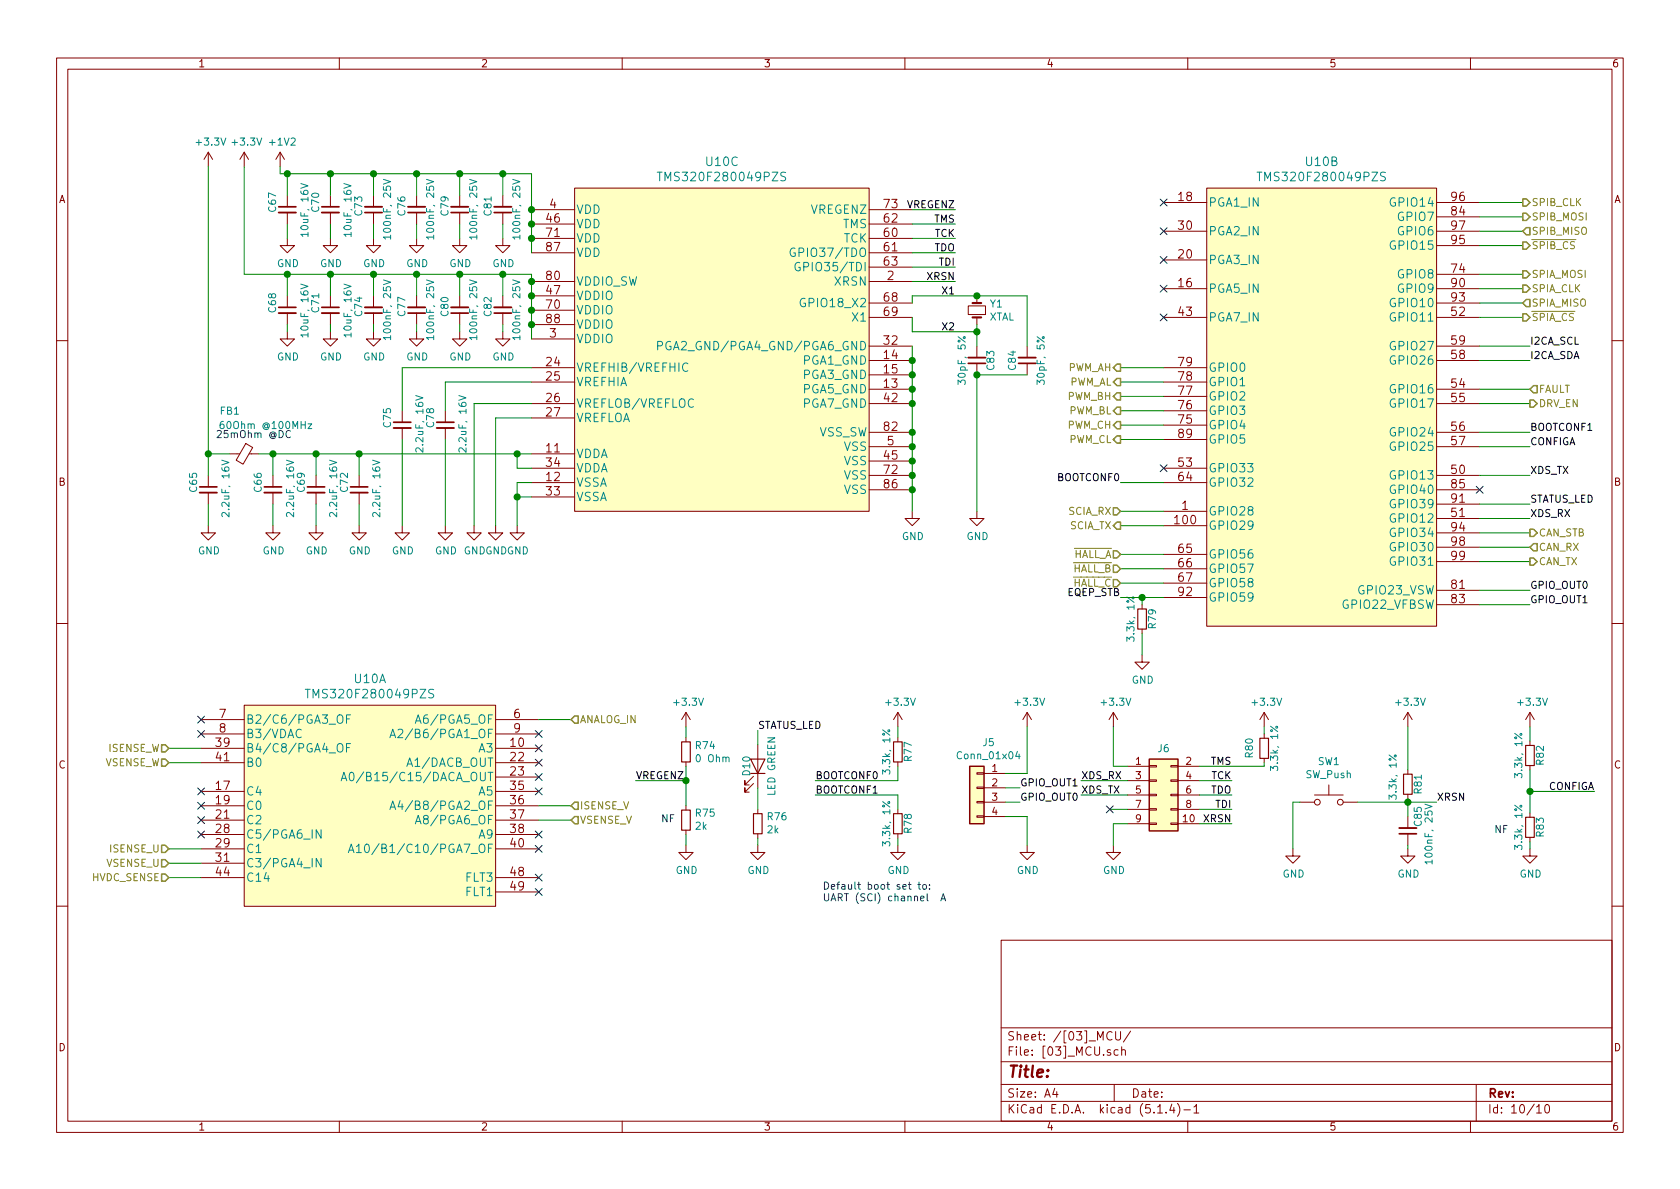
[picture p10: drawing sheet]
EESchema Schematic File Version 4
LIBS:FER_ESC_v2r1-cache
EELAYER 30 0
EELAYER END
$Descr A4 11693 8268
encoding utf-8
Sheet 10 10
Title ""
Date ""
Rev ""
Comp ""
Comment1 ""
Comment2 ""
Comment3 ""
Comment4 ""
$EndDescr
$Comp
L Connector_Generic:Conn_02x05_Odd_Even J6
U 1 1
P 8050 5525
F 0 "J6" H 8100 5850 50  0000 C CNN
F 1 "Conn_02x05_Odd_Even" H 8175 5850 50  0001 C CNN
F 2 "Connector_PinHeader_2.54mm:PinHeader_2x05_P2.54mm_Vertical" H 8050 5525 50  0001 C CNN
F 3 "~" H 8050 5525 50  0001 C CNN
F 4 "87914-1026" H 8050 5525 50  0001 C CNN "Manufacturer Part Number"
	1    8050 5525
	1    0    0    -1  
$EndComp
Wire Wire Line
	7850 5425 7525 5425
Wire Wire Line
	7850 5625 7725 5625
Wire Wire Line
	7850 5725 7750 5725
NoConn ~ 7725 5625
$Comp
L power:GND #PWR0187
U 1 1
P 7750 5875
F 0 "#PWR0187" H 7750 5625 50  0001 C CNN
F 1 "GND" H 7755 5702 50  0000 C CNN
F 2 "" H 7750 5875 50  0001 C CNN
F 3 "" H 7750 5875 50  0001 C CNN
	1    7750 5875
	1    0    0    -1  
$EndComp
Wire Wire Line
	7750 5875 7750 5725
$Comp
L Switch:SW_Push SW1
U 1 1
P 9250 5575
F 0 "SW1" H 9250 5860 50  0000 C CNN
F 1 "SW_Push" H 9250 5769 50  0000 C CNN
F 2 "Button_Switch_SMD:SW_Push_SPST_NO_Alps_SKRK" H 9250 5775 50  0001 C CNN
F 3 "~" H 9250 5775 50  0001 C CNN
F 4 "SKRKAEE020" H 9250 5575 50  0001 C CNN "Manufacturer Part Number"
	1    9250 5575
	1    0    0    -1  
$EndComp
$Comp
L Device:R_Small R81
U 1 1
P 9800 5450
F 0 "R81" V 9725 5450 50  0000 C CNN
F 1 "3.3k, 1%" V 9900 5400 50  0000 C CNN
F 2 "Resistor_SMD:R_0603_1608Metric" H 9800 5450 50  0001 C CNN
F 3 "~" H 9800 5450 50  0001 C CNN
F 4 "" V 9800 5450 50  0001 C CNN "Manufacture Part Number"
F 5 "CR0603-FX-3301ELF" H 9800 5450 50  0001 C CNN "Manufacturer Part Number"
	1    9800 5450
	-1   0    0    1   
$EndComp
$Comp
L Device:C_Small C85
U 1 1
P 9800 5775
F 0 "C85" V 9725 5675 50  0000 C CNN
F 1 "100nF, 25V" V 9650 5800 50  0000 C CNN
F 2 "Capacitor_SMD:C_0603_1608Metric" H 9800 5775 50  0001 C CNN
F 3 "" H 9800 5775 50  0001 C CNN
F 4 "" V 9800 5775 50  0001 C CNN "Manufacture Part Number"
F 5 "C0603C104Z3VACTU" H 9800 5775 50  0001 C CNN "Manufacturer Part Number"
	1    9800 5775
	-1   0    0    1   
$EndComp
Wire Wire Line
	9450 5575 9800 5575
Wire Wire Line
	9800 5575 9800 5550
Wire Wire Line
	9800 5675 9800 5575
Connection ~ 9800 5575
$Comp
L power:GND #PWR0192
U 1 1
P 9800 5900
F 0 "#PWR0192" H 9800 5650 50  0001 C CNN
F 1 "GND" H 9805 5727 50  0000 C CNN
F 2 "" H 9800 5900 50  0001 C CNN
F 3 "" H 9800 5900 50  0001 C CNN
	1    9800 5900
	1    0    0    -1  
$EndComp
Wire Wire Line
	9800 5875 9800 5900
$Comp
L power:GND #PWR0190
U 1 1
P 9000 5900
F 0 "#PWR0190" H 9000 5650 50  0001 C CNN
F 1 "GND" H 9005 5727 50  0000 C CNN
F 2 "" H 9000 5900 50  0001 C CNN
F 3 "" H 9000 5900 50  0001 C CNN
	1    9000 5900
	1    0    0    -1  
$EndComp
Wire Wire Line
	9000 5900 9000 5575
Wire Wire Line
	9000 5575 9050 5575
$Comp
L power:+3.3V #PWR0191
U 1 1
P 9800 5050
F 0 "#PWR0191" H 9800 4900 50  0001 C CNN
F 1 "+3.3V" H 9815 5223 50  0000 C CNN
F 2 "" H 9800 5050 50  0001 C CNN
F 3 "" H 9800 5050 50  0001 C CNN
	1    9800 5050
	1    0    0    -1  
$EndComp
Wire Wire Line
	9800 5050 9800 5350
Wire Wire Line
	9800 5575 10000 5575
Text Label 10000 5575 0    50   ~ 0
XRSN
$Comp
L power:+3.3V #PWR0186
U 1 1
P 7750 5050
F 0 "#PWR0186" H 7750 4900 50  0001 C CNN
F 1 "+3.3V" H 7765 5223 50  0000 C CNN
F 2 "" H 7750 5050 50  0001 C CNN
F 3 "" H 7750 5050 50  0001 C CNN
	1    7750 5050
	1    0    0    -1  
$EndComp
Wire Wire Line
	7750 5325 7750 5050
Wire Wire Line
	7750 5325 7850 5325
Text HLabel 7800 2550 0    50   Output ~ 0
PWM_AH
Wire Wire Line
	8100 2550 7800 2550
Text HLabel 7800 2650 0    50   Output ~ 0
PWM_AL
Wire Wire Line
	7800 2650 8100 2650
Text HLabel 7800 2850 0    50   Output ~ 0
PWM_BL
Text HLabel 7800 2750 0    50   Output ~ 0
PWM_BH
Text HLabel 7800 2950 0    50   Output ~ 0
PWM_CH
Text HLabel 7800 3050 0    50   Output ~ 0
PWM_CL
Text HLabel 10600 1900 2    50   Output ~ 0
SPIA_MOSI
Text HLabel 10600 2100 2    50   Input ~ 0
SPIA_MISO
Wire Wire Line
	10300 1900 10600 1900
Wire Wire Line
	10600 2000 10300 2000
Text HLabel 10600 2000 2    50   Output ~ 0
SPIA_CLK
Wire Wire Line
	10300 2200 10600 2200
Text HLabel 7800 3650 0    50   Output ~ 0
SCIA_TX
Wire Wire Line
	7800 3650 8100 3650
Text HLabel 7800 3550 0    50   Input ~ 0
SCIA_RX
Text HLabel 10650 3800 2    50   Input ~ 0
CAN_RX
Text HLabel 10650 3900 2    50   Output ~ 0
CAN_TX
Wire Wire Line
	8100 2850 7800 2850
Wire Wire Line
	8100 2750 7800 2750
Wire Wire Line
	10600 2100 10300 2100
Wire Wire Line
	7800 3550 8100 3550
Text HLabel 10650 3700 2    50   Output ~ 0
CAN_STB
Wire Wire Line
	10650 3700 10300 3700
Text HLabel 3975 5700 2    50   Input ~ 0
VSENSE_V
Text HLabel 1175 6100 0    50   Input ~ 0
HVDC_SENSE
Text HLabel 10650 2800 2    50   Output ~ 0
DRV_EN
Wire Wire Line
	10650 2800 10300 2800
Wire Wire Line
	1175 5300 1400 5300
Text HLabel 7800 3950 0    50   Input ~ 0
~HALL_B
Text HLabel 7800 4050 0    50   Input ~ 0
~HALL_C
Text HLabel 10650 2700 2    50   Input ~ 0
FAULT
Text Label 8575 5325 2    50   ~ 0
TMS
Text Label 8575 5425 2    50   ~ 0
TCK
Text Label 8575 5525 2    50   ~ 0
TDO
Text Label 8575 5625 2    50   ~ 0
TDI
Text Label 8575 5725 2    50   ~ 0
XRSN
Wire Wire Line
	8575 5525 8350 5525
Wire Wire Line
	8350 5425 8575 5425
Wire Wire Line
	8575 5625 8350 5625
Wire Wire Line
	8575 5725 8350 5725
Text Label 7525 5425 0    50   ~ 0
XDS_RX
Text Label 7525 5525 0    50   ~ 0
XDS_TX
Wire Wire Line
	7525 5525 7850 5525
Wire Wire Line
	10650 2700 10300 2700
Wire Wire Line
	8100 3950 7800 3950
Wire Wire Line
	8100 4050 7800 4050
Wire Wire Line
	10650 3100 10300 3100
$Comp
L power:+3.3V #PWR0193
U 1 1
P 10650 5050
F 0 "#PWR0193" H 10650 4900 50  0001 C CNN
F 1 "+3.3V" H 10665 5223 50  0000 C CNN
F 2 "" H 10650 5050 50  0001 C CNN
F 3 "" H 10650 5050 50  0001 C CNN
	1    10650 5050
	1    0    0    -1  
$EndComp
$Comp
L Device:R_Small R82
U 1 1
P 10650 5250
F 0 "R82" V 10575 5250 50  0000 C CNN
F 1 "3.3k, 1%" V 10725 5250 50  0000 C CNN
F 2 "Resistor_SMD:R_0603_1608Metric" H 10650 5250 50  0001 C CNN
F 3 "~" H 10650 5250 50  0001 C CNN
F 4 "" V 10650 5250 50  0001 C CNN "Manufacture Part Number"
F 5 "CR0603-FX-3301ELF" H 10650 5250 50  0001 C CNN "Manufacturer Part Number"
	1    10650 5250
	-1   0    0    1   
$EndComp
$Comp
L Device:R_Small R83
U 1 1
P 10650 5750
F 0 "R83" V 10575 5750 50  0000 C CNN
F 1 "3.3k, 1%" V 10725 5750 50  0000 C CNN
F 2 "Resistor_SMD:R_0603_1608Metric" H 10650 5750 50  0001 C CNN
F 3 "~" H 10650 5750 50  0001 C CNN
F 4 "" V 10650 5750 50  0001 C CNN "Manufacture Part Number"
F 5 "CR0603-FX-3301ELF" H 10650 5750 50  0001 C CNN "Manufacturer Part Number"
	1    10650 5750
	-1   0    0    1   
$EndComp
$Comp
L power:GND #PWR0194
U 1 1
P 10650 5900
F 0 "#PWR0194" H 10650 5650 50  0001 C CNN
F 1 "GND" H 10655 5727 50  0000 C CNN
F 2 "" H 10650 5900 50  0001 C CNN
F 3 "" H 10650 5900 50  0001 C CNN
	1    10650 5900
	1    0    0    -1  
$EndComp
Wire Wire Line
	10650 5900 10650 5850
Wire Wire Line
	10650 5650 10650 5500
Wire Wire Line
	10650 5150 10650 5050
Text Label 10650 3100 0    50   ~ 0
CONFIGA
Wire Wire Line
	7800 3850 8100 3850
Text HLabel 7800 3850 0    50   Input ~ 0
~HALL_A
Text HLabel 10600 1500 2    50   Output ~ 0
SPIB_MOSI
Text HLabel 10600 1600 2    50   Input ~ 0
SPIB_MISO
Text HLabel 10600 1400 2    50   Output ~ 0
SPIB_CLK
Wire Wire Line
	1175 6000 1400 6000
Wire Wire Line
	1175 5200 1400 5200
Wire Wire Line
	3975 5700 3750 5700
Text HLabel 1175 5200 0    50   Input ~ 0
ISENSE_W
Text HLabel 3975 5600 2    50   Input ~ 0
ISENSE_V
Wire Wire Line
	10600 1400 10300 1400
Wire Wire Line
	10300 1500 10600 1500
Wire Wire Line
	10600 1600 10300 1600
Wire Wire Line
	10300 1700 10600 1700
Wire Wire Line
	1175 5900 1400 5900
Text HLabel 1175 5300 0    50   Input ~ 0
VSENSE_W
Wire Wire Line
	3975 5600 3750 5600
Text Label 10650 2400 0    50   ~ 0
I2CA_SCL
Text Label 10650 2500 0    50   ~ 0
I2CA_SDA
Wire Wire Line
	10650 2400 10300 2400
Wire Wire Line
	10300 2500 10650 2500
NoConn ~ 10300 3400
NoConn ~ 8100 1400
NoConn ~ 8100 1600
NoConn ~ 8100 1800
NoConn ~ 8100 2000
NoConn ~ 8100 2200
$Comp
L Device:R_Small R79
U 1 1
P 7950 4300
F 0 "R79" V 7875 4300 50  0000 C CNN
F 1 "3.3k, 1%" V 8025 4300 50  0000 C CNN
F 2 "Resistor_SMD:R_0603_1608Metric" H 7950 4300 50  0001 C CNN
F 3 "~" H 7950 4300 50  0001 C CNN
F 4 "" V 7950 4300 50  0001 C CNN "Manufacture Part Number"
F 5 "CR0603-FX-3301ELF" H 7950 4300 50  0001 C CNN "Manufacturer Part Number"
	1    7950 4300
	-1   0    0    1   
$EndComp
Wire Wire Line
	8100 4150 7950 4150
$Comp
L power:GND #PWR0188
U 1 1
P 7950 4550
F 0 "#PWR0188" H 7950 4300 50  0001 C CNN
F 1 "GND" H 7955 4377 50  0000 C CNN
F 2 "" H 7950 4550 50  0001 C CNN
F 3 "" H 7950 4550 50  0001 C CNN
	1    7950 4550
	1    0    0    -1  
$EndComp
Wire Wire Line
	7950 4400 7950 4550
Wire Wire Line
	7950 4200 7950 4150
Connection ~ 7950 4150
Wire Wire Line
	7950 4150 7800 4150
NoConn ~ 1400 5000
NoConn ~ 1400 5100
NoConn ~ 1400 5500
NoConn ~ 1400 5600
NoConn ~ 1400 5700
NoConn ~ 1400 5800
NoConn ~ 3750 5100
NoConn ~ 3750 5200
NoConn ~ 3750 5300
NoConn ~ 3750 5400
NoConn ~ 3750 5500
NoConn ~ 3750 5800
NoConn ~ 3750 6100
NoConn ~ 3750 6200
Wire Wire Line
	3600 3450 3600 3650
Connection ~ 3600 3450
Wire Wire Line
	3700 3450 3600 3450
Wire Wire Line
	3600 3350 3600 3450
Wire Wire Line
	3700 3350 3600 3350
$Comp
L power:+1V2 #PWR0157
U 1 1
P 1950 1150
F 0 "#PWR0157" H 1950 1000 50  0001 C CNN
F 1 "+1V2" H 1965 1323 50  0000 C CNN
F 2 "" H 1950 1150 50  0001 C CNN
F 3 "" H 1950 1150 50  0001 C CNN
	1    1950 1150
	1    0    0    -1  
$EndComp
$Comp
L power:GND #PWR0176
U 1 1
P 3600 3650
F 0 "#PWR0176" H 3600 3400 50  0001 C CNN
F 1 "GND" H 3605 3477 50  0000 C CNN
F 2 "" H 3600 3650 50  0001 C CNN
F 3 "" H 3600 3650 50  0001 C CNN
	1    3600 3650
	1    0    0    -1  
$EndComp
$Comp
L power:+3.3V #PWR0155
U 1 1
P 1700 1150
F 0 "#PWR0155" H 1700 1000 50  0001 C CNN
F 1 "+3.3V" H 1715 1323 50  0000 C CNN
F 2 "" H 1700 1150 50  0001 C CNN
F 3 "" H 1700 1150 50  0001 C CNN
	1    1700 1150
	1    0    0    -1  
$EndComp
$Comp
L power:GND #PWR0158
U 1 1
P 2000 1650
F 0 "#PWR0158" H 2000 1400 50  0001 C CNN
F 1 "GND" H 2005 1477 50  0000 C CNN
F 2 "" H 2000 1650 50  0001 C CNN
F 3 "" H 2000 1650 50  0001 C CNN
	1    2000 1650
	1    0    0    -1  
$EndComp
$Comp
L Device:C_Small C76
U 1 1
P 2900 1450
F 0 "C76" V 3000 1425 50  0000 C CNN
F 1 "100nF, 25V" V 2800 1450 50  0000 C CNN
F 2 "Capacitor_SMD:C_0603_1608Metric" H 2900 1450 50  0001 C CNN
F 3 "" H 2900 1450 50  0001 C CNN
F 4 "" V 2900 1450 50  0001 C CNN "Manufacture Part Number"
F 5 "C0603C104Z3VACTU" H 2900 1450 50  0001 C CNN "Manufacturer Part Number"
	1    2900 1450
	-1   0    0    1   
$EndComp
$Comp
L Device:C_Small C73
U 1 1
P 2600 1450
F 0 "C73" V 2700 1425 50  0000 C CNN
F 1 "100nF, 25V" V 2500 1450 50  0000 C CNN
F 2 "Capacitor_SMD:C_0603_1608Metric" H 2600 1450 50  0001 C CNN
F 3 "" H 2600 1450 50  0001 C CNN
F 4 "" V 2600 1450 50  0001 C CNN "Manufacture Part Number"
F 5 "C0603C104Z3VACTU" H 2600 1450 50  0001 C CNN "Manufacturer Part Number"
	1    2600 1450
	-1   0    0    1   
$EndComp
$Comp
L power:GND #PWR0182
U 1 1
P 6350 3550
F 0 "#PWR0182" H 6350 3300 50  0001 C CNN
F 1 "GND" H 6355 3377 50  0000 C CNN
F 2 "" H 6350 3550 50  0001 C CNN
F 3 "" H 6350 3550 50  0001 C CNN
	1    6350 3550
	1    0    0    -1  
$EndComp
Text Label 6550 2300 0    50   ~ 0
X2
Text Label 6550 2050 0    50   ~ 0
X1
Wire Wire Line
	6800 2050 7150 2050
Wire Wire Line
	6350 2300 6350 2200
Wire Wire Line
	6350 2100 6350 2050
$Comp
L Device:C_Small C84
U 1 1
P 7150 2500
F 0 "C84" V 7250 2500 50  0000 C CNN
F 1 "30pF, 5%" V 7050 2500 50  0000 C CNN
F 2 "Capacitor_SMD:C_0402_1005Metric" H 7150 2500 50  0001 C CNN
F 3 "" H 7150 2500 50  0001 C CNN
F 4 "" V 7150 2500 50  0001 C CNN "Manufacture Part Number"
F 5 "AC0402JRNPO9BN300" H 7150 2500 50  0001 C CNN "Manufacturer Part Number"
	1    7150 2500
	-1   0    0    1   
$EndComp
Text Label 11100 5500 2    50   ~ 0
CONFIGA
Wire Wire Line
	6650 1650 6350 1650
Wire Wire Line
	6350 1750 6650 1750
Wire Wire Line
	6650 1550 6350 1550
Wire Wire Line
	6350 1850 6650 1850
Wire Wire Line
	6650 1950 6350 1950
$Comp
L Device:Crystal_Small Y1
U 1 1
P 6800 2150
F 0 "Y1" V 6754 2238 50  0000 L CNN
F 1 "XTAL" V 6845 2238 50  0000 L CNN
F 2 "Crystal:Crystal_SMD_ECS_CSM3X-2Pin_7.6x4.1mm" H 6800 2150 50  0001 C CNN
F 3 "" H 6800 2150 50  0001 C CNN
F 4 "ABLS7M-20.000MHZ-B-2-T" V 6800 2150 50  0001 C CNN "Manufacturer Part Number"
	1    6800 2150
	0    1    1    0   
$EndComp
Text Label 6650 1950 2    50   ~ 0
XRSN
Text Label 6650 1550 2    50   ~ 0
TMS
Text Label 6650 1850 2    50   ~ 0
TDI
Text Label 6650 1750 2    50   ~ 0
TDO
Text Label 6650 1650 2    50   ~ 0
TCK
$Comp
L Device:C_Small C83
U 1 1
P 6800 2500
F 0 "C83" V 6700 2500 50  0000 C CNN
F 1 "30pF, 5%" V 6900 2500 50  0000 C CNN
F 2 "Capacitor_SMD:C_0402_1005Metric" H 6800 2500 50  0001 C CNN
F 3 "" H 6800 2500 50  0001 C CNN
F 4 "" V 6800 2500 50  0001 C CNN "Manufacture Part Number"
F 5 "AC0402JRNPO9BN300" H 6800 2500 50  0001 C CNN "Manufacturer Part Number"
	1    6800 2500
	-1   0    0    1   
$EndComp
$Comp
L power:GND #PWR0183
U 1 1
P 6800 3550
F 0 "#PWR0183" H 6800 3300 50  0001 C CNN
F 1 "GND" H 6805 3377 50  0000 C CNN
F 2 "" H 6800 3550 50  0001 C CNN
F 3 "" H 6800 3550 50  0001 C CNN
	1    6800 3550
	1    0    0    -1  
$EndComp
Wire Wire Line
	7150 2400 7150 2050
Wire Wire Line
	6800 2600 7150 2600
Wire Wire Line
	6800 3550 6800 2600
Connection ~ 6800 2600
Wire Wire Line
	6800 2250 6800 2300
Wire Wire Line
	6350 2050 6800 2050
Connection ~ 6800 2050
Wire Wire Line
	6350 2300 6800 2300
Connection ~ 6800 2300
Wire Wire Line
	6800 2300 6800 2400
$Comp
L Device:C_Small C?
U 1 1
P 2000 1450
AR Path="/5F5B26F5/5F65676F" Ref="C?"  Part="1" 
AR Path="/5F5B252D/5F65676F" Ref="C67"  Part="1" 
F 0 "C67" V 2100 1425 50  0000 L CNN
F 1 "10uF, 16V" V 1875 1250 50  0000 L CNN
F 2 "Capacitor_SMD:C_0805_2012Metric" H 2350 1500 50  0001 L CNN
F 3 "" H 2350 1400 50  0001 L CNN
F 4 "EMK212BBJ106MGHT" H 2000 1450 50  0001 C CNN "Manufacturer Part Number"
	1    2000 1450
	-1   0    0    -1  
$EndComp
$Comp
L Device:C_Small C?
U 1 1
P 2300 1450
AR Path="/5F5B26F5/5F65752A" Ref="C?"  Part="1" 
AR Path="/5F5B252D/5F65752A" Ref="C70"  Part="1" 
F 0 "C70" V 2400 1425 50  0000 L CNN
F 1 "10uF, 16V" V 2175 1250 50  0000 L CNN
F 2 "Capacitor_SMD:C_0805_2012Metric" H 2650 1500 50  0001 L CNN
F 3 "" H 2650 1400 50  0001 L CNN
F 4 "EMK212BBJ106MGHT" H 2300 1450 50  0001 C CNN "Manufacturer Part Number"
	1    2300 1450
	-1   0    0    -1  
$EndComp
$Comp
L Device:C_Small C79
U 1 1
P 3200 1450
F 0 "C79" V 3300 1425 50  0000 C CNN
F 1 "100nF, 25V" V 3100 1450 50  0000 C CNN
F 2 "Capacitor_SMD:C_0603_1608Metric" H 3200 1450 50  0001 C CNN
F 3 "" H 3200 1450 50  0001 C CNN
F 4 "" V 3200 1450 50  0001 C CNN "Manufacture Part Number"
F 5 "C0603C104Z3VACTU" H 3200 1450 50  0001 C CNN "Manufacturer Part Number"
	1    3200 1450
	-1   0    0    1   
$EndComp
$Comp
L Device:C_Small C81
U 1 1
P 3500 1450
F 0 "C81" V 3600 1425 50  0000 C CNN
F 1 "100nF, 25V" V 3400 1450 50  0000 C CNN
F 2 "Capacitor_SMD:C_0603_1608Metric" H 3500 1450 50  0001 C CNN
F 3 "" H 3500 1450 50  0001 C CNN
F 4 "" V 3500 1450 50  0001 C CNN "Manufacture Part Number"
F 5 "C0603C104Z3VACTU" H 3500 1450 50  0001 C CNN "Manufacturer Part Number"
	1    3500 1450
	-1   0    0    1   
$EndComp
$Comp
L Device:C_Small C?
U 1 1
P 2000 2150
AR Path="/5F5B26F5/5F67E88B" Ref="C?"  Part="1" 
AR Path="/5F5B252D/5F67E88B" Ref="C68"  Part="1" 
F 0 "C68" V 2100 2125 50  0000 L CNN
F 1 "10uF, 16V" V 1875 1950 50  0000 L CNN
F 2 "Capacitor_SMD:C_0805_2012Metric" H 2350 2200 50  0001 L CNN
F 3 "" H 2350 2100 50  0001 L CNN
F 4 "EMK212BBJ106MGHT" H 2000 2150 50  0001 C CNN "Manufacturer Part Number"
	1    2000 2150
	-1   0    0    -1  
$EndComp
$Comp
L Device:C_Small C?
U 1 1
P 2300 2150
AR Path="/5F5B26F5/5F67ECC4" Ref="C?"  Part="1" 
AR Path="/5F5B252D/5F67ECC4" Ref="C71"  Part="1" 
F 0 "C71" V 2400 2125 50  0000 L CNN
F 1 "10uF, 16V" V 2175 1950 50  0000 L CNN
F 2 "Capacitor_SMD:C_0805_2012Metric" H 2650 2200 50  0001 L CNN
F 3 "" H 2650 2100 50  0001 L CNN
F 4 "EMK212BBJ106MGHT" H 2300 2150 50  0001 C CNN "Manufacturer Part Number"
	1    2300 2150
	-1   0    0    -1  
$EndComp
$Comp
L Device:C_Small C77
U 1 1
P 2900 2150
F 0 "C77" V 3000 2125 50  0000 C CNN
F 1 "100nF, 25V" V 2800 2150 50  0000 C CNN
F 2 "Capacitor_SMD:C_0603_1608Metric" H 2900 2150 50  0001 C CNN
F 3 "" H 2900 2150 50  0001 C CNN
F 4 "" V 2900 2150 50  0001 C CNN "Manufacture Part Number"
F 5 "C0603C104Z3VACTU" H 2900 2150 50  0001 C CNN "Manufacturer Part Number"
	1    2900 2150
	-1   0    0    1   
$EndComp
Wire Wire Line
	1950 1150 1950 1200
$Comp
L Device:C_Small C74
U 1 1
P 2600 2150
F 0 "C74" V 2700 2125 50  0000 C CNN
F 1 "100nF, 25V" V 2500 2150 50  0000 C CNN
F 2 "Capacitor_SMD:C_0603_1608Metric" H 2600 2150 50  0001 C CNN
F 3 "" H 2600 2150 50  0001 C CNN
F 4 "" V 2600 2150 50  0001 C CNN "Manufacture Part Number"
F 5 "C0603C104Z3VACTU" H 2600 2150 50  0001 C CNN "Manufacturer Part Number"
	1    2600 2150
	-1   0    0    1   
$EndComp
$Comp
L Device:C_Small C80
U 1 1
P 3200 2150
F 0 "C80" V 3300 2125 50  0000 C CNN
F 1 "100nF, 25V" V 3100 2150 50  0000 C CNN
F 2 "Capacitor_SMD:C_0603_1608Metric" H 3200 2150 50  0001 C CNN
F 3 "" H 3200 2150 50  0001 C CNN
F 4 "" V 3200 2150 50  0001 C CNN "Manufacture Part Number"
F 5 "C0603C104Z3VACTU" H 3200 2150 50  0001 C CNN "Manufacturer Part Number"
	1    3200 2150
	-1   0    0    1   
$EndComp
$Comp
L Device:C_Small C82
U 1 1
P 3500 2150
F 0 "C82" V 3600 2125 50  0000 C CNN
F 1 "100nF, 25V" V 3400 2150 50  0000 C CNN
F 2 "Capacitor_SMD:C_0603_1608Metric" H 3500 2150 50  0001 C CNN
F 3 "" H 3500 2150 50  0001 C CNN
F 4 "" V 3500 2150 50  0001 C CNN "Manufacture Part Number"
F 5 "C0603C104Z3VACTU" H 3500 2150 50  0001 C CNN "Manufacturer Part Number"
	1    3500 2150
	-1   0    0    1   
$EndComp
$Comp
L power:GND #PWR0159
U 1 1
P 2000 2300
F 0 "#PWR0159" H 2000 2050 50  0001 C CNN
F 1 "GND" H 2005 2127 50  0000 C CNN
F 2 "" H 2000 2300 50  0001 C CNN
F 3 "" H 2000 2300 50  0001 C CNN
	1    2000 2300
	1    0    0    -1  
$EndComp
Wire Wire Line
	2000 1350 2000 1200
Wire Wire Line
	2300 1350 2300 1200
Connection ~ 2300 1200
Wire Wire Line
	2300 1200 2000 1200
Wire Wire Line
	2600 1350 2600 1200
Connection ~ 2600 1200
Wire Wire Line
	2600 1200 2300 1200
Wire Wire Line
	2600 1200 2900 1200
Connection ~ 2900 1200
Wire Wire Line
	2900 1200 3200 1200
Wire Wire Line
	2900 1200 2900 1350
Wire Wire Line
	3200 1350 3200 1200
Connection ~ 3200 1200
Wire Wire Line
	3200 1200 3500 1200
Wire Wire Line
	3500 1350 3500 1200
Wire Wire Line
	3700 2900 3450 2900
Wire Wire Line
	3450 2900 3450 3650
$Comp
L power:GND #PWR0173
U 1 1
P 3450 3650
F 0 "#PWR0173" H 3450 3400 50  0001 C CNN
F 1 "GND" H 3455 3477 50  0000 C CNN
F 2 "" H 3450 3650 50  0001 C CNN
F 3 "" H 3450 3650 50  0001 C CNN
	1    3450 3650
	1    0    0    -1  
$EndComp
$Comp
L power:GND #PWR0172
U 1 1
P 3300 3650
F 0 "#PWR0172" H 3300 3400 50  0001 C CNN
F 1 "GND" H 3305 3477 50  0000 C CNN
F 2 "" H 3300 3650 50  0001 C CNN
F 3 "" H 3300 3650 50  0001 C CNN
	1    3300 3650
	1    0    0    -1  
$EndComp
Wire Wire Line
	3300 3650 3300 2800
Wire Wire Line
	3300 2800 3700 2800
Wire Wire Line
	2000 1650 2000 1550
$Comp
L power:GND #PWR0161
U 1 1
P 2300 1650
F 0 "#PWR0161" H 2300 1400 50  0001 C CNN
F 1 "GND" H 2305 1477 50  0000 C CNN
F 2 "" H 2300 1650 50  0001 C CNN
F 3 "" H 2300 1650 50  0001 C CNN
	1    2300 1650
	1    0    0    -1  
$EndComp
Wire Wire Line
	2300 1550 2300 1650
$Comp
L power:GND #PWR0164
U 1 1
P 2600 1650
F 0 "#PWR0164" H 2600 1400 50  0001 C CNN
F 1 "GND" H 2605 1477 50  0000 C CNN
F 2 "" H 2600 1650 50  0001 C CNN
F 3 "" H 2600 1650 50  0001 C CNN
	1    2600 1650
	1    0    0    -1  
$EndComp
Wire Wire Line
	2600 1650 2600 1550
$Comp
L power:GND #PWR0167
U 1 1
P 2900 1650
F 0 "#PWR0167" H 2900 1400 50  0001 C CNN
F 1 "GND" H 2905 1477 50  0000 C CNN
F 2 "" H 2900 1650 50  0001 C CNN
F 3 "" H 2900 1650 50  0001 C CNN
	1    2900 1650
	1    0    0    -1  
$EndComp
$Comp
L power:GND #PWR0170
U 1 1
P 3200 1650
F 0 "#PWR0170" H 3200 1400 50  0001 C CNN
F 1 "GND" H 3205 1477 50  0000 C CNN
F 2 "" H 3200 1650 50  0001 C CNN
F 3 "" H 3200 1650 50  0001 C CNN
	1    3200 1650
	1    0    0    -1  
$EndComp
$Comp
L power:GND #PWR0174
U 1 1
P 3500 1650
F 0 "#PWR0174" H 3500 1400 50  0001 C CNN
F 1 "GND" H 3505 1477 50  0000 C CNN
F 2 "" H 3500 1650 50  0001 C CNN
F 3 "" H 3500 1650 50  0001 C CNN
	1    3500 1650
	1    0    0    -1  
$EndComp
Wire Wire Line
	2900 1550 2900 1650
Wire Wire Line
	3200 1550 3200 1650
Wire Wire Line
	3500 1550 3500 1650
$Comp
L power:GND #PWR0162
U 1 1
P 2300 2300
F 0 "#PWR0162" H 2300 2050 50  0001 C CNN
F 1 "GND" H 2305 2127 50  0000 C CNN
F 2 "" H 2300 2300 50  0001 C CNN
F 3 "" H 2300 2300 50  0001 C CNN
	1    2300 2300
	1    0    0    -1  
$EndComp
$Comp
L power:GND #PWR0165
U 1 1
P 2600 2300
F 0 "#PWR0165" H 2600 2050 50  0001 C CNN
F 1 "GND" H 2605 2127 50  0000 C CNN
F 2 "" H 2600 2300 50  0001 C CNN
F 3 "" H 2600 2300 50  0001 C CNN
	1    2600 2300
	1    0    0    -1  
$EndComp
$Comp
L power:GND #PWR0168
U 1 1
P 2900 2300
F 0 "#PWR0168" H 2900 2050 50  0001 C CNN
F 1 "GND" H 2905 2127 50  0000 C CNN
F 2 "" H 2900 2300 50  0001 C CNN
F 3 "" H 2900 2300 50  0001 C CNN
	1    2900 2300
	1    0    0    -1  
$EndComp
$Comp
L power:GND #PWR0171
U 1 1
P 3200 2300
F 0 "#PWR0171" H 3200 2050 50  0001 C CNN
F 1 "GND" H 3205 2127 50  0000 C CNN
F 2 "" H 3200 2300 50  0001 C CNN
F 3 "" H 3200 2300 50  0001 C CNN
	1    3200 2300
	1    0    0    -1  
$EndComp
$Comp
L power:GND #PWR0175
U 1 1
P 3500 2300
F 0 "#PWR0175" H 3500 2050 50  0001 C CNN
F 1 "GND" H 3505 2127 50  0000 C CNN
F 2 "" H 3500 2300 50  0001 C CNN
F 3 "" H 3500 2300 50  0001 C CNN
	1    3500 2300
	1    0    0    -1  
$EndComp
Wire Wire Line
	1700 1150 1700 1900
Wire Wire Line
	2000 2050 2000 1900
Wire Wire Line
	2300 2050 2300 1900
Wire Wire Line
	2600 2050 2600 1900
Wire Wire Line
	2900 1900 2900 2050
Wire Wire Line
	3200 2050 3200 1900
Wire Wire Line
	3500 1900 3500 2050
Wire Wire Line
	2000 2250 2000 2300
Wire Wire Line
	2300 2250 2300 2300
Wire Wire Line
	2600 2250 2600 2300
Wire Wire Line
	2900 2250 2900 2300
Wire Wire Line
	3200 2250 3200 2300
Wire Wire Line
	3500 2250 3500 2300
Wire Wire Line
	3700 1200 3500 1200
Connection ~ 3500 1200
Wire Wire Line
	3700 2550 2800 2550
Wire Wire Line
	3700 2650 3100 2650
Wire Wire Line
	3700 1900 3500 1900
Connection ~ 2000 1900
Wire Wire Line
	2000 1900 1700 1900
Connection ~ 2300 1900
Wire Wire Line
	2300 1900 2000 1900
Connection ~ 2600 1900
Wire Wire Line
	2600 1900 2300 1900
Connection ~ 2900 1900
Wire Wire Line
	2900 1900 2600 1900
Connection ~ 3200 1900
Wire Wire Line
	3200 1900 2900 1900
Connection ~ 3500 1900
Wire Wire Line
	3500 1900 3200 1900
$Comp
L Device:C_Small C?
U 1 1
P 3100 2950
AR Path="/5F5B26F5/5F8F89A6" Ref="C?"  Part="1" 
AR Path="/5F5B252D/5F8F89A6" Ref="C78"  Part="1" 
F 0 "C78" V 3200 2925 50  0000 L CNN
F 1 "2.2uF, 16V" V 2975 2750 50  0000 L CNN
F 2 "Capacitor_SMD:C_0805_2012Metric" H 3450 3000 50  0001 L CNN
F 3 "" H 3450 2900 50  0001 L CNN
F 4 "CL10A225KO8NNNC" H 3100 2950 50  0001 C CNN "Manufacturer Part Number"
	1    3100 2950
	-1   0    0    -1  
$EndComp
$Comp
L Device:C_Small C?
U 1 1
P 2800 2950
AR Path="/5F5B26F5/5F8F9553" Ref="C?"  Part="1" 
AR Path="/5F5B252D/5F8F9553" Ref="C75"  Part="1" 
F 0 "C75" V 2900 2925 50  0000 L CNN
F 1 "2.2uF, 16V" V 2675 2750 50  0000 L CNN
F 2 "Capacitor_SMD:C_0805_2012Metric" H 3150 3000 50  0001 L CNN
F 3 "" H 3150 2900 50  0001 L CNN
F 4 "CL10A225KO8NNNC" H 2800 2950 50  0001 C CNN "Manufacturer Part Number"
	1    2800 2950
	-1   0    0    -1  
$EndComp
$Comp
L power:GND #PWR0169
U 1 1
P 3100 3650
F 0 "#PWR0169" H 3100 3400 50  0001 C CNN
F 1 "GND" H 3105 3477 50  0000 C CNN
F 2 "" H 3100 3650 50  0001 C CNN
F 3 "" H 3100 3650 50  0001 C CNN
	1    3100 3650
	1    0    0    -1  
$EndComp
$Comp
L power:GND #PWR0166
U 1 1
P 2800 3650
F 0 "#PWR0166" H 2800 3400 50  0001 C CNN
F 1 "GND" H 2805 3477 50  0000 C CNN
F 2 "" H 2800 3650 50  0001 C CNN
F 3 "" H 2800 3650 50  0001 C CNN
	1    2800 3650
	1    0    0    -1  
$EndComp
Wire Wire Line
	2800 3650 2800 3050
Wire Wire Line
	3100 3650 3100 3050
Wire Wire Line
	3100 2850 3100 2650
Wire Wire Line
	2800 2850 2800 2550
$Comp
L Device:C_Small C?
U 1 1
P 2500 3400
AR Path="/5F5B26F5/5F9191D5" Ref="C?"  Part="1" 
AR Path="/5F5B252D/5F9191D5" Ref="C72"  Part="1" 
F 0 "C72" V 2600 3375 50  0000 L CNN
F 1 "2.2uF, 16V" V 2375 3200 50  0000 L CNN
F 2 "Capacitor_SMD:C_0805_2012Metric" H 2850 3450 50  0001 L CNN
F 3 "" H 2850 3350 50  0001 L CNN
F 4 "CL10A225KO8NNNC" H 2500 3400 50  0001 C CNN "Manufacturer Part Number"
	1    2500 3400
	-1   0    0    -1  
$EndComp
$Comp
L Device:C_Small C?
U 1 1
P 2200 3400
AR Path="/5F5B26F5/5F91A3E8" Ref="C?"  Part="1" 
AR Path="/5F5B252D/5F91A3E8" Ref="C69"  Part="1" 
F 0 "C69" V 2300 3375 50  0000 L CNN
F 1 "2.2uF, 16V" V 2075 3200 50  0000 L CNN
F 2 "Capacitor_SMD:C_0805_2012Metric" H 2550 3450 50  0001 L CNN
F 3 "" H 2550 3350 50  0001 L CNN
F 4 "CL10A225KO8NNNC" H 2200 3400 50  0001 C CNN "Manufacturer Part Number"
	1    2200 3400
	-1   0    0    -1  
$EndComp
Wire Wire Line
	2200 3300 2200 3150
Wire Wire Line
	2200 3150 2500 3150
$Comp
L power:GND #PWR0163
U 1 1
P 2500 3650
F 0 "#PWR0163" H 2500 3400 50  0001 C CNN
F 1 "GND" H 2505 3477 50  0000 C CNN
F 2 "" H 2500 3650 50  0001 C CNN
F 3 "" H 2500 3650 50  0001 C CNN
	1    2500 3650
	1    0    0    -1  
$EndComp
$Comp
L power:GND #PWR0160
U 1 1
P 2200 3650
F 0 "#PWR0160" H 2200 3400 50  0001 C CNN
F 1 "GND" H 2205 3477 50  0000 C CNN
F 2 "" H 2200 3650 50  0001 C CNN
F 3 "" H 2200 3650 50  0001 C CNN
	1    2200 3650
	1    0    0    -1  
$EndComp
Wire Wire Line
	2200 3500 2200 3650
Wire Wire Line
	2500 3500 2500 3650
$Comp
L Device:C_Small C?
U 1 1
P 1900 3400
AR Path="/5F5B26F5/5F9643D1" Ref="C?"  Part="1" 
AR Path="/5F5B252D/5F9643D1" Ref="C66"  Part="1" 
F 0 "C66" V 2000 3375 50  0000 L CNN
F 1 "2.2uF, 16V" V 1775 3200 50  0000 L CNN
F 2 "Capacitor_SMD:C_0805_2012Metric" H 2250 3450 50  0001 L CNN
F 3 "" H 2250 3350 50  0001 L CNN
F 4 "CL10A225KO8NNNC" H 1900 3400 50  0001 C CNN "Manufacturer Part Number"
	1    1900 3400
	-1   0    0    -1  
$EndComp
$Comp
L Device:Ferrite_Bead_Small FB1
U 1 1
P 1700 3150
F 0 "FB1" V 1400 3050 50  0000 C CNN
F 1 "60Ohm @100MHz" V 1500 3300 50  0000 C CNN
F 2 "Inductor_SMD:L_0805_2012Metric" V 1630 3150 50  0001 C CNN
F 3 "~" H 1700 3150 50  0001 C CNN
F 4 "BKP2125HS600-T" H 1700 3150 50  0001 C CNN "Manufacturer Part Number"
	1    1700 3150
	0    1    1    0   
$EndComp
$Comp
L Device:C_Small C?
U 1 1
P 1450 3400
AR Path="/5F5B26F5/5F965CCC" Ref="C?"  Part="1" 
AR Path="/5F5B252D/5F965CCC" Ref="C65"  Part="1" 
F 0 "C65" V 1550 3375 50  0000 L CNN
F 1 "2.2uF, 16V" V 1325 3200 50  0000 L CNN
F 2 "Capacitor_SMD:C_0805_2012Metric" H 1800 3450 50  0001 L CNN
F 3 "" H 1800 3350 50  0001 L CNN
F 4 "CL10A225KO8NNNC" H 1450 3400 50  0001 C CNN "Manufacturer Part Number"
	1    1450 3400
	-1   0    0    -1  
$EndComp
$Comp
L power:+3.3V #PWR0153
U 1 1
P 1450 1150
F 0 "#PWR0153" H 1450 1000 50  0001 C CNN
F 1 "+3.3V" H 1465 1323 50  0000 C CNN
F 2 "" H 1450 1150 50  0001 C CNN
F 3 "" H 1450 1150 50  0001 C CNN
	1    1450 1150
	1    0    0    -1  
$EndComp
Wire Wire Line
	1450 1150 1450 3150
Wire Wire Line
	1900 3300 1900 3150
Wire Wire Line
	1900 3150 2200 3150
Connection ~ 2200 3150
Connection ~ 2500 3150
Wire Wire Line
	2500 3150 3600 3150
Wire Wire Line
	2500 3150 2500 3300
Wire Wire Line
	1900 3150 1800 3150
Connection ~ 1900 3150
Wire Wire Line
	1600 3150 1450 3150
Connection ~ 1450 3150
Wire Wire Line
	1450 3150 1450 3300
$Comp
L power:GND #PWR0156
U 1 1
P 1900 3650
F 0 "#PWR0156" H 1900 3400 50  0001 C CNN
F 1 "GND" H 1905 3477 50  0000 C CNN
F 2 "" H 1900 3650 50  0001 C CNN
F 3 "" H 1900 3650 50  0001 C CNN
	1    1900 3650
	1    0    0    -1  
$EndComp
$Comp
L power:GND #PWR0154
U 1 1
P 1450 3650
F 0 "#PWR0154" H 1450 3400 50  0001 C CNN
F 1 "GND" H 1455 3477 50  0000 C CNN
F 2 "" H 1450 3650 50  0001 C CNN
F 3 "" H 1450 3650 50  0001 C CNN
	1    1450 3650
	1    0    0    -1  
$EndComp
Wire Wire Line
	1450 3500 1450 3650
Wire Wire Line
	1900 3500 1900 3650
Wire Wire Line
	2000 1200 1950 1200
Connection ~ 2000 1200
Wire Wire Line
	3600 3150 3600 3250
Wire Wire Line
	3600 3250 3700 3250
Connection ~ 3600 3150
Wire Wire Line
	3600 3150 3700 3150
Text Notes 1500 3050 0    50   ~ 0
25mOhm @DC
Text Notes 10400 5800 0    50   ~ 0
NF
Text HLabel 10600 2200 2    50   Output ~ 0
~SPIA_CS
Text HLabel 10600 1700 2    50   Output ~ 0
~SPIB_CS
Text HLabel 1175 5900 0    50   Input ~ 0
ISENSE_U
Text HLabel 1175 6000 0    50   Input ~ 0
VSENSE_U
Wire Wire Line
	1175 6100 1400 6100
NoConn ~ 3750 5900
Wire Wire Line
	10650 3800 10300 3800
Wire Wire Line
	10300 3900 10650 3900
Wire Wire Line
	7800 2950 8100 2950
Wire Wire Line
	8100 3050 7800 3050
$Comp
L FER_ZESA_SY:TMS320F280049PZS U10
U 1 1
P 1200 5000
F 0 "U10" H 2575 5287 60  0000 C CNN
F 1 "TMS320F280049PZS" H 2575 5181 60  0000 C CNN
F 2 "Package_QFP:TQFP-100_14x14mm_P0.5mm" H 2550 5200 60  0001 C CNN
F 3 "https://www.ti.com/lit/ds/symlink/tms320f280049c.pdf?ts=1600278989707&ref_url=https%253A%252F%252Fwww.google.com%252F" H 1800 5000 60  0001 C CNN
F 4 "TMS320F280049PZS" H 1200 5000 50  0001 C CNN "Manufacturer Part Number"
	1    1200 5000
	1    0    0    -1  
$EndComp
Text HLabel 3975 5000 2    50   Input ~ 0
ANALOG_IN
Wire Wire Line
	3975 5000 3750 5000
Text Label 7800 4150 2    50   ~ 0
EQEP_STB
$Comp
L Connector_Generic:Conn_01x04 J5
U 1 1
P 6800 5475
F 0 "J5" H 6718 5792 50  0000 C CNN
F 1 "Conn_01x04" H 6718 5701 50  0000 C CNN
F 2 "Connector_PinHeader_2.54mm:PinHeader_1x04_P2.54mm_Vertical" H 6800 5475 50  0001 C CNN
F 3 "~" H 6800 5475 50  0001 C CNN
F 4 "22-28-4041" H 6800 5475 50  0001 C CNN "Manufacturer Part Number"
	1    6800 5475
	-1   0    0    -1  
$EndComp
$Comp
L FER_ZESA_SY:TMS320F280049PZS U10
U 2 1
P 7900 1400
F 0 "U10" H 9200 1687 60  0000 C CNN
F 1 "TMS320F280049PZS" H 9200 1581 60  0000 C CNN
F 2 "Package_QFP:TQFP-100_14x14mm_P0.5mm" H 9250 1600 60  0001 C CNN
F 3 "https://www.ti.com/lit/ds/symlink/tms320f280049c.pdf?ts=1600278989707&ref_url=https%253A%252F%252Fwww.google.com%252F" H 8500 1400 60  0001 C CNN
F 4 "TMS320F280049PZS" H 7900 1400 50  0001 C CNN "Manufacturer Part Number"
	2    7900 1400
	1    0    0    -1  
$EndComp
Text Label 10650 4100 0    50   ~ 0
GPIO_OUT0
Text Label 10650 4200 0    50   ~ 0
GPIO_OUT1
Wire Wire Line
	10650 4100 10300 4100
Wire Wire Line
	10300 4200 10650 4200
$Comp
L power:+3.3V #PWR0184
U 1 1
P 7150 5050
F 0 "#PWR0184" H 7150 4900 50  0001 C CNN
F 1 "+3.3V" H 7165 5223 50  0000 C CNN
F 2 "" H 7150 5050 50  0001 C CNN
F 3 "" H 7150 5050 50  0001 C CNN
	1    7150 5050
	1    0    0    -1  
$EndComp
Wire Wire Line
	7150 5375 7000 5375
Wire Wire Line
	7150 5050 7150 5375
$Comp
L power:GND #PWR0185
U 1 1
P 7150 5875
F 0 "#PWR0185" H 7150 5625 50  0001 C CNN
F 1 "GND" H 7155 5702 50  0000 C CNN
F 2 "" H 7150 5875 50  0001 C CNN
F 3 "" H 7150 5875 50  0001 C CNN
	1    7150 5875
	1    0    0    -1  
$EndComp
Wire Wire Line
	7150 5675 7000 5675
Wire Wire Line
	7150 5675 7150 5875
Text Label 7100 5575 0    50   ~ 0
GPIO_OUT0
Text Label 7100 5475 0    50   ~ 0
GPIO_OUT1
Wire Wire Line
	7100 5475 7000 5475
Wire Wire Line
	7100 5575 7000 5575
Text Label 10650 3600 0    50   ~ 0
XDS_RX
Text Label 10650 3300 0    50   ~ 0
XDS_TX
Wire Wire Line
	10300 3600 10650 3600
Wire Wire Line
	10300 3300 10650 3300
Text Label 10650 3000 0    50   ~ 0
BOOTCONF1
Wire Wire Line
	10650 3000 10300 3000
NoConn ~ 8100 3250
Text Label 7800 3350 2    50   ~ 0
BOOTCONF0
Wire Wire Line
	8100 3350 7800 3350
Text Label 5675 5425 0    50   ~ 0
BOOTCONF0
Text Label 5675 5525 0    50   ~ 0
BOOTCONF1
$Comp
L Device:R_Small R77
U 1 1
P 6250 5225
F 0 "R77" V 6175 5225 50  0000 C CNN
F 1 "3.3k, 1%" V 6325 5225 50  0000 C CNN
F 2 "Resistor_SMD:R_0603_1608Metric" H 6250 5225 50  0001 C CNN
F 3 "~" H 6250 5225 50  0001 C CNN
F 4 "" V 6250 5225 50  0001 C CNN "Manufacture Part Number"
F 5 "CR0603-FX-3301ELF" H 6250 5225 50  0001 C CNN "Manufacturer Part Number"
	1    6250 5225
	-1   0    0    -1  
$EndComp
Wire Wire Line
	6250 5425 5675 5425
$Comp
L Device:R_Small R78
U 1 1
P 6250 5725
F 0 "R78" V 6175 5725 50  0000 C CNN
F 1 "3.3k, 1%" V 6325 5725 50  0000 C CNN
F 2 "Resistor_SMD:R_0603_1608Metric" H 6250 5725 50  0001 C CNN
F 3 "~" H 6250 5725 50  0001 C CNN
F 4 "" V 6250 5725 50  0001 C CNN "Manufacture Part Number"
F 5 "CR0603-FX-3301ELF" H 6250 5725 50  0001 C CNN "Manufacturer Part Number"
	1    6250 5725
	-1   0    0    -1  
$EndComp
Wire Wire Line
	6250 5325 6250 5425
Wire Wire Line
	5675 5525 6250 5525
Wire Wire Line
	6250 5625 6250 5525
$Comp
L power:GND #PWR0181
U 1 1
P 6250 5875
F 0 "#PWR0181" H 6250 5625 50  0001 C CNN
F 1 "GND" H 6255 5702 50  0000 C CNN
F 2 "" H 6250 5875 50  0001 C CNN
F 3 "" H 6250 5875 50  0001 C CNN
	1    6250 5875
	1    0    0    -1  
$EndComp
Wire Wire Line
	6250 5825 6250 5875
$Comp
L power:+3.3V #PWR0180
U 1 1
P 6250 5050
F 0 "#PWR0180" H 6250 4900 50  0001 C CNN
F 1 "+3.3V" H 6265 5223 50  0000 C CNN
F 2 "" H 6250 5050 50  0001 C CNN
F 3 "" H 6250 5050 50  0001 C CNN
	1    6250 5050
	1    0    0    -1  
$EndComp
Wire Wire Line
	6250 5050 6250 5125
Text Notes 5725 6275 0    50   ~ 0
Default boot set to:\nUART (SCI) channel  A
Connection ~ 10650 5500
Wire Wire Line
	10650 5500 10650 5350
Wire Wire Line
	10650 5500 11100 5500
$Comp
L Device:R_Small R80
U 1 1
P 8800 5200
F 0 "R80" V 8900 5200 50  0000 C CNN
F 1 "3.3k, 1%" V 8725 5200 50  0000 C CNN
F 2 "Resistor_SMD:R_0603_1608Metric" H 8800 5200 50  0001 C CNN
F 3 "~" H 8800 5200 50  0001 C CNN
F 4 "" V 8800 5200 50  0001 C CNN "Manufacture Part Number"
F 5 "CR0603-FX-3301ELF" H 8800 5200 50  0001 C CNN "Manufacturer Part Number"
	1    8800 5200
	-1   0    0    -1  
$EndComp
Wire Wire Line
	8800 5325 8800 5300
Wire Wire Line
	8350 5325 8800 5325
$Comp
L power:+3.3V #PWR0189
U 1 1
P 8800 5050
F 0 "#PWR0189" H 8800 4900 50  0001 C CNN
F 1 "+3.3V" H 8815 5223 50  0000 C CNN
F 2 "" H 8800 5050 50  0001 C CNN
F 3 "" H 8800 5050 50  0001 C CNN
	1    8800 5050
	1    0    0    -1  
$EndComp
Wire Wire Line
	8800 5050 8800 5100
$Comp
L FER_ZESA_SY:TMS320F280049PZS U10
U 3 1
P 3700 1450
F 0 "U10" H 5025 1787 60  0000 C CNN
F 1 "TMS320F280049PZS" H 5025 1681 60  0000 C CNN
F 2 "Package_QFP:TQFP-100_14x14mm_P0.5mm" H 5050 1650 60  0001 C CNN
F 3 "" H 4300 1450 60  0000 C CNN
	3    3700 1450
	1    0    0    -1  
$EndComp
Wire Wire Line
	6350 2400 6350 2500
Wire Wire Line
	3700 1200 3700 1450
Wire Wire Line
	3700 1650 3700 1750
Wire Wire Line
	3700 1900 3700 1950
Wire Wire Line
	6350 3400 6350 3550
Wire Wire Line
	3700 1450 3700 1550
Connection ~ 3700 1450
Wire Wire Line
	3700 1550 3700 1650
Connection ~ 3700 1550
Connection ~ 3700 1650
Wire Wire Line
	3700 1950 3700 2050
Connection ~ 3700 1950
Wire Wire Line
	3700 2050 3700 2150
Connection ~ 3700 2050
Wire Wire Line
	3700 2150 3700 2250
Connection ~ 3700 2150
Wire Wire Line
	3700 2250 3700 2350
Connection ~ 3700 2250
Wire Wire Line
	6350 2500 6350 2600
Connection ~ 6350 2500
Wire Wire Line
	6350 2600 6350 2700
Connection ~ 6350 2600
Wire Wire Line
	6350 2700 6350 2800
Connection ~ 6350 2700
Wire Wire Line
	6350 2800 6350 3000
Connection ~ 6350 2800
Wire Wire Line
	6350 3000 6350 3100
Connection ~ 6350 3000
Wire Wire Line
	6350 3100 6350 3200
Connection ~ 6350 3100
Wire Wire Line
	6350 3200 6350 3300
Connection ~ 6350 3200
Wire Wire Line
	6350 3400 6350 3300
Connection ~ 6350 3400
Connection ~ 6350 3300
$Comp
L Device:LED D?
U 1 1
P 5275 5325
AR Path="/5F5B26F5/5FBB0ADC" Ref="D?"  Part="1" 
AR Path="/5F5B252D/5FBB0ADC" Ref="D10"  Part="1" 
F 0 "D10" H 5275 5250 50  0000 C CNN
F 1 "LED GREEN" H 5275 5425 50  0000 C CNN
F 2 "LED_SMD:LED_0603_1608Metric_Castellated" H 5275 5325 50  0001 C CNN
F 3 "~" H 5275 5325 50  0001 C CNN
F 4 "155060VS75300" H 5275 5325 50  0001 C CNN "Manufacturer Part Number"
	1    5275 5325
	0    1    -1   0   
$EndComp
Wire Wire Line
	5275 5475 5275 5625
$Comp
L power:GND #PWR0179
U 1 1
P 5275 5875
F 0 "#PWR0179" H 5275 5625 50  0001 C CNN
F 1 "GND" H 5280 5702 50  0000 C CNN
F 2 "" H 5275 5875 50  0001 C CNN
F 3 "" H 5275 5875 50  0001 C CNN
	1    5275 5875
	1    0    0    -1  
$EndComp
Wire Wire Line
	5275 5825 5275 5875
Wire Wire Line
	5275 5075 5275 5175
Text Label 10650 3500 0    50   ~ 0
STATUS_LED
Wire Wire Line
	10650 3500 10300 3500
Text Label 5275 5075 0    50   ~ 0
STATUS_LED
$Comp
L Device:R_Small R?
U 1 1
P 5275 5725
AR Path="/5F5B2AC5/5FC70361" Ref="R?"  Part="1" 
AR Path="/5F5B252D/5FC70361" Ref="R76"  Part="1" 
F 0 "R76" H 5216 5679 50  0000 R CNN
F 1 "2k" H 5216 5770 50  0000 R CNN
F 2 "Resistor_SMD:R_0603_1608Metric" H 5275 5725 50  0001 C CNN
F 3 "~" H 5275 5725 50  0001 C CNN
F 4 "CR0603-FX-2001ELF" H 5275 5725 50  0001 C CNN "Manufacturer Part Number"
	1    5275 5725
	-1   0    0    1   
$EndComp
Wire Wire Line
	4775 5050 4775 5125
Wire Wire Line
	4775 5800 4775 5875
$Comp
L power:GND #PWR0178
U 1 1
P 4775 5875
F 0 "#PWR0178" H 4775 5625 50  0001 C CNN
F 1 "GND" H 4780 5702 50  0000 C CNN
F 2 "" H 4775 5875 50  0001 C CNN
F 3 "" H 4775 5875 50  0001 C CNN
	1    4775 5875
	1    0    0    -1  
$EndComp
$Comp
L power:+3.3V #PWR0177
U 1 1
P 4775 5050
F 0 "#PWR0177" H 4775 4900 50  0001 C CNN
F 1 "+3.3V" H 4790 5223 50  0000 C CNN
F 2 "" H 4775 5050 50  0001 C CNN
F 3 "" H 4775 5050 50  0001 C CNN
	1    4775 5050
	1    0    0    -1  
$EndComp
$Comp
L Device:R_Small R?
U 1 1
P 4775 5225
AR Path="/5F5B235F/5FD59D79" Ref="R?"  Part="1" 
AR Path="/5F5B252D/5FD59D79" Ref="R74"  Part="1" 
F 0 "R74" H 4834 5271 50  0000 L CNN
F 1 "0 Ohm" H 4834 5180 50  0000 L CNN
F 2 "Resistor_SMD:R_0603_1608Metric" H 4775 5225 50  0001 C CNN
F 3 "~" H 4775 5225 50  0001 C CNN
F 4 "AC0603JR-100RL" H 4775 5225 50  0001 C CNN "Manufacturer Part Number"
	1    4775 5225
	1    0    0    -1  
$EndComp
Wire Wire Line
	4775 5325 4775 5425
Text Label 6650 1450 2    50   ~ 0
VREGENZ
Wire Wire Line
	6650 1450 6350 1450
Text Label 4425 5425 0    50   ~ 0
VREGENZ
Wire Wire Line
	4425 5425 4775 5425
Connection ~ 4775 5425
Wire Wire Line
	4775 5425 4775 5600
Text Notes 4600 5725 0    50   ~ 0
NF
$Comp
L Device:R_Small R?
U 1 1
P 4775 5700
AR Path="/5F5B2AC5/5FD7DCBB" Ref="R?"  Part="1" 
AR Path="/5F5B252D/5FD7DCBB" Ref="R75"  Part="1" 
F 0 "R75" H 4716 5654 50  0000 R CNN
F 1 "2k" H 4716 5745 50  0000 R CNN
F 2 "Resistor_SMD:R_0603_1608Metric" H 4775 5700 50  0001 C CNN
F 3 "~" H 4775 5700 50  0001 C CNN
F 4 "CR0603-FX-2001ELF" H 4775 5700 50  0001 C CNN "Manufacturer Part Number"
	1    4775 5700
	-1   0    0    1   
$EndComp
$EndSCHEMATC
